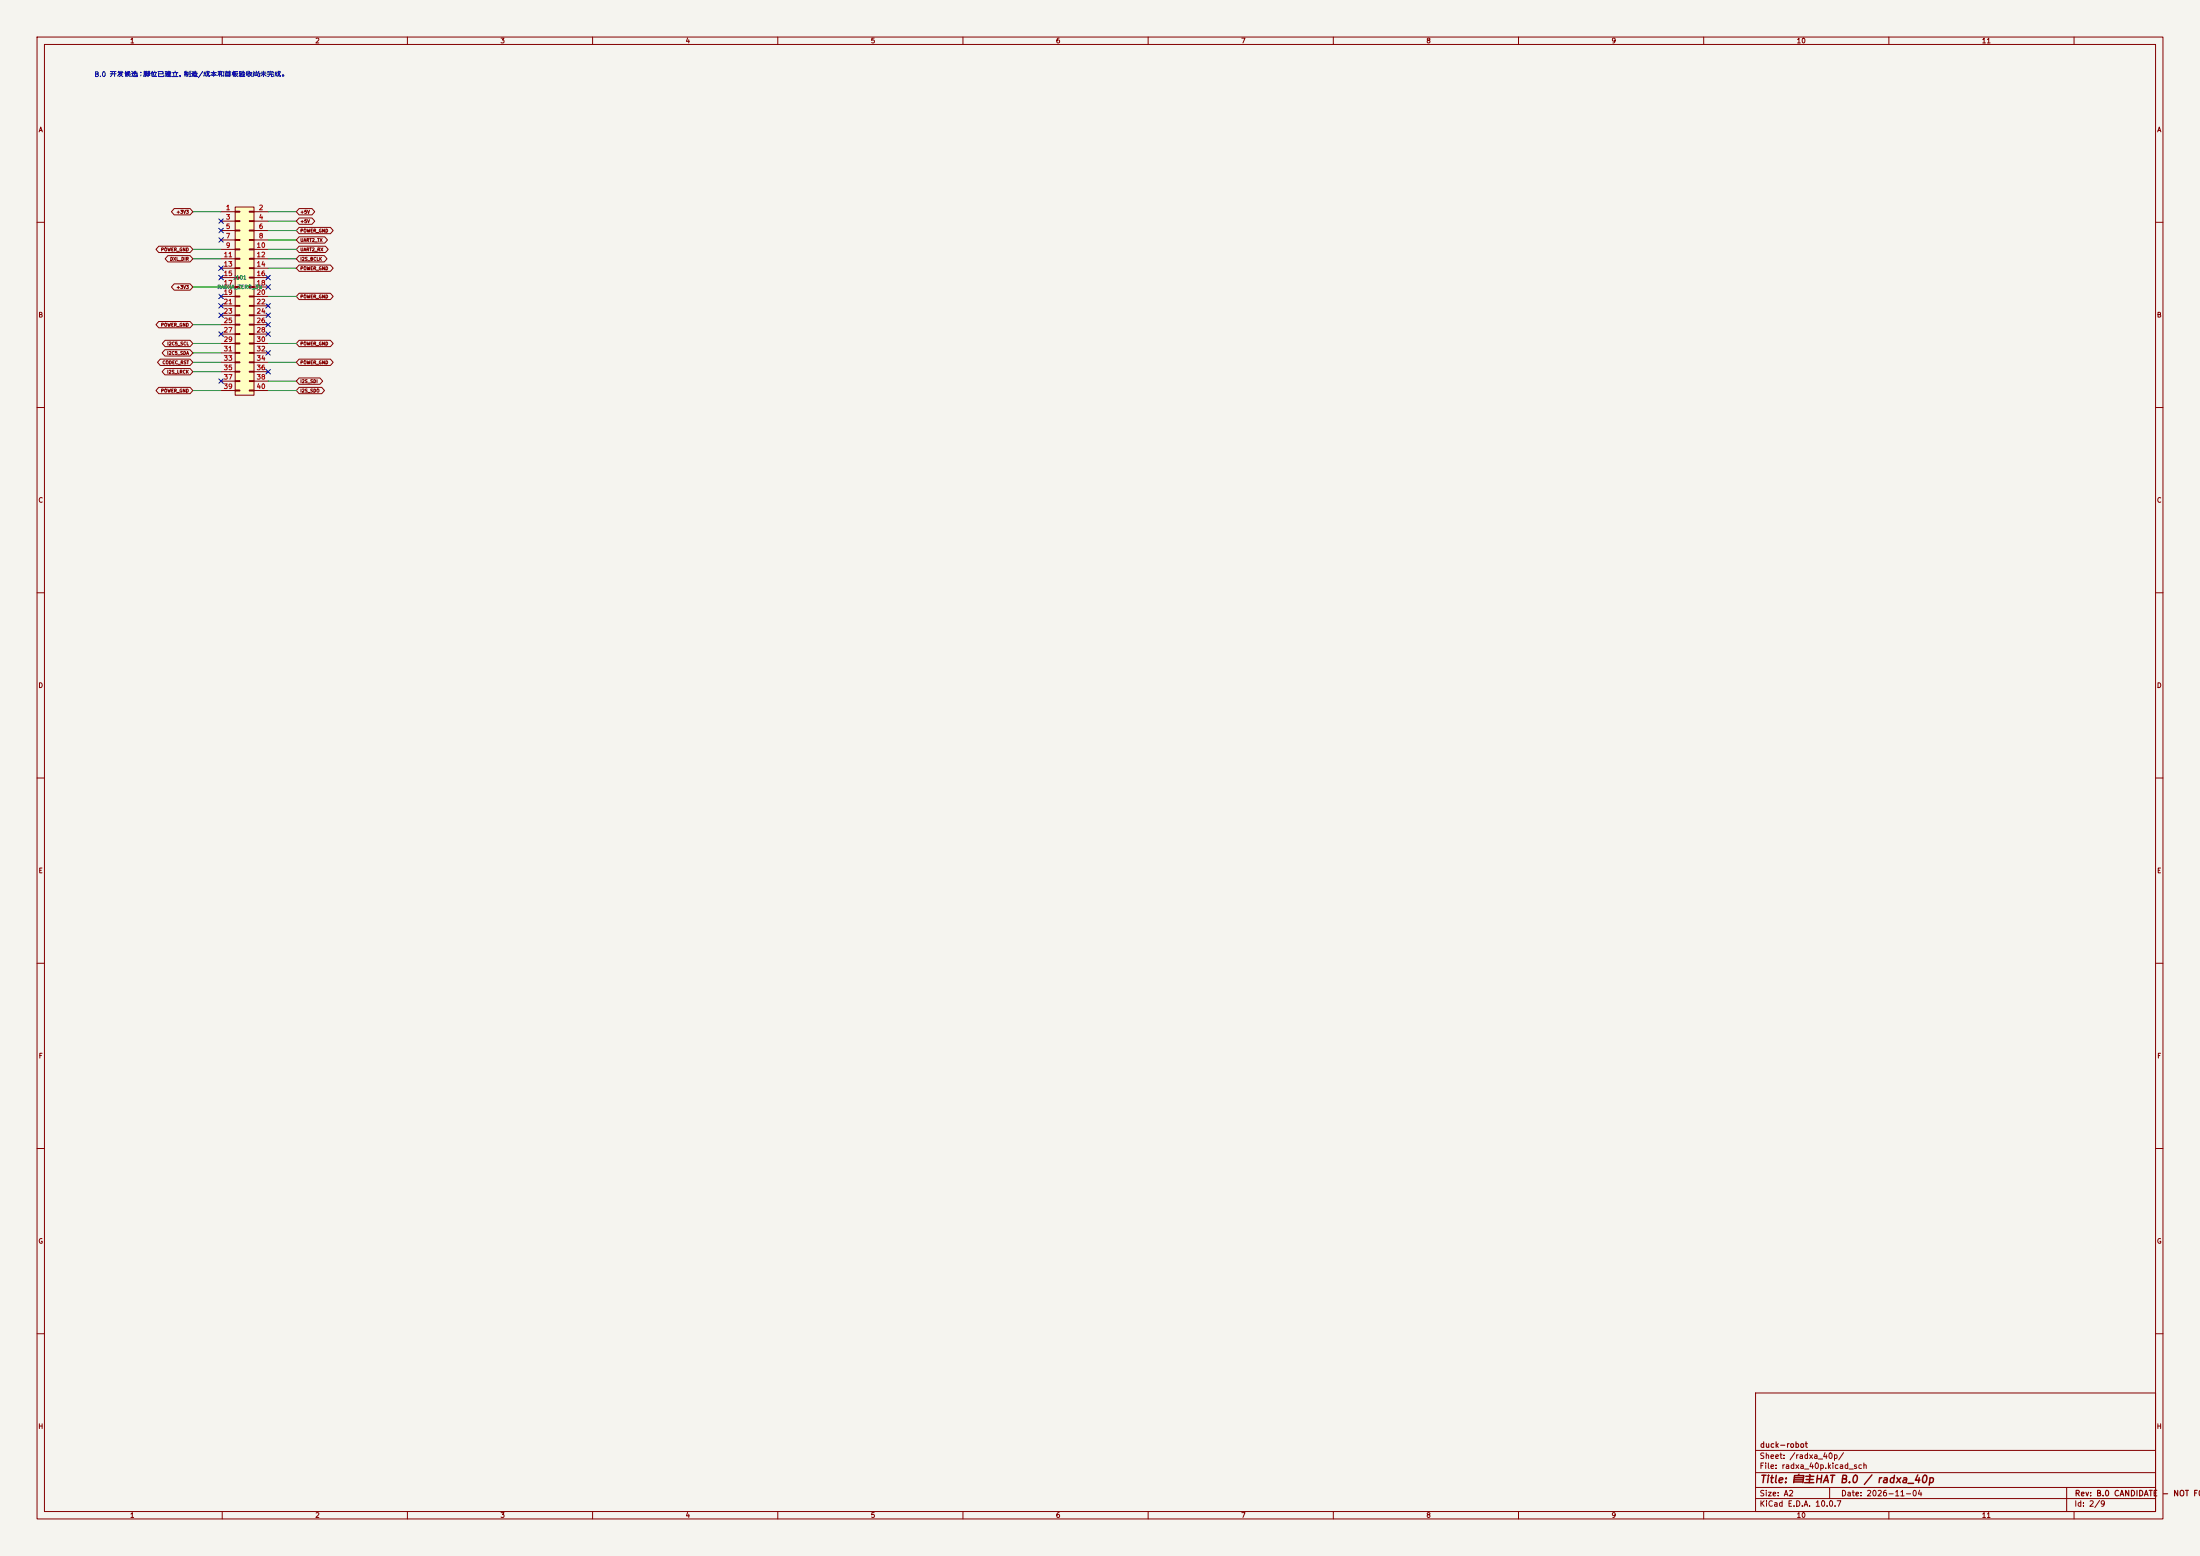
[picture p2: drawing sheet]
(kicad_sch 
 (version 20250114) 
 (generator "eeschema") 
 (paper "A2") 
 (title_block 
  (title "自主HAT B.0 / radxa_40p") 
  (date "2026-11-04") 
  (rev "B.0 CANDIDATE - NOT FOR FAB") 
  (company "duck-robot")) 
 (lib_symbols 
  (symbol "Connector_Generic:Conn_02x20_Odd_Even" 
   (pin_names 
    (offset 1.016)  (hide yes))  (exclude_from_sim no)  (in_bom yes)  (on_board yes) 
   (in_pos_files yes) 
   (duplicate_pin_numbers_are_jumpers no) 
   (property "Reference" "J"  (at 1.27 25.4 0)  (show_name no)  (do_not_autoplace no)  (effects  (font  (size 1.27 1.27)))) 
   (property "Value" "Conn_02x20_Odd_Even"  (at 1.27 -27.94 0)  (show_name no)  (do_not_autoplace no)  (effects  (font  (size 1.27 1.27)))) 
   (property "Footprint" ""  (at 0 0 0)  (show_name no)  (do_not_autoplace no)  (hide yes)  (effects  (font  (size 1.27 1.27)))) 
   (property "Datasheet" ""  (at 0 0 0)  (show_name no)  (do_not_autoplace no)  (hide yes)  (effects  (font  (size 1.27 1.27)))) 
   (property "Description" "Generic connector, double row, 02x20, odd/even pin numbering scheme (row 1 odd numbers, row 2 even numbers), script generated (kicad-library-utils/schlib/autogen/connector/)"  (at 0 0 0)  (show_name no)  (do_not_autoplace no)  (hide yes)  (effects  (font  (size 1.27 1.27)))) 
   (symbol "Conn_02x20_Odd_Even_1_1" 
    (rectangle  (start -1.27 24.13)  (end 3.81 -26.67)  (stroke  (width 0.254)  (type default))  (fill  (type background))) 
    (rectangle  (start -1.27 22.987)  (end 0 22.733)  (stroke  (width 0.1524)  (type default))  (fill  (type none))) 
    (rectangle  (start -1.27 20.447)  (end 0 20.193)  (stroke  (width 0.1524)  (type default))  (fill  (type none))) 
    (rectangle  (start -1.27 17.907)  (end 0 17.653)  (stroke  (width 0.1524)  (type default))  (fill  (type none))) 
    (rectangle  (start -1.27 15.367)  (end 0 15.113)  (stroke  (width 0.1524)  (type default))  (fill  (type none))) 
    (rectangle  (start -1.27 12.827)  (end 0 12.573)  (stroke  (width 0.1524)  (type default))  (fill  (type none))) 
    (rectangle  (start -1.27 10.287)  (end 0 10.033)  (stroke  (width 0.1524)  (type default))  (fill  (type none))) 
    (rectangle  (start -1.27 7.747)  (end 0 7.493)  (stroke  (width 0.1524)  (type default))  (fill  (type none))) 
    (rectangle  (start -1.27 5.207)  (end 0 4.953)  (stroke  (width 0.1524)  (type default))  (fill  (type none))) 
    (rectangle  (start -1.27 2.667)  (end 0 2.413)  (stroke  (width 0.1524)  (type default))  (fill  (type none))) 
    (rectangle  (start -1.27 0.127)  (end 0 -0.127)  (stroke  (width 0.1524)  (type default))  (fill  (type none))) 
    (rectangle  (start -1.27 -2.413)  (end 0 -2.667)  (stroke  (width 0.1524)  (type default))  (fill  (type none))) 
    (rectangle  (start -1.27 -4.953)  (end 0 -5.207)  (stroke  (width 0.1524)  (type default))  (fill  (type none))) 
    (rectangle  (start -1.27 -7.493)  (end 0 -7.747)  (stroke  (width 0.1524)  (type default))  (fill  (type none))) 
    (rectangle  (start -1.27 -10.033)  (end 0 -10.287)  (stroke  (width 0.1524)  (type default))  (fill  (type none))) 
    (rectangle  (start -1.27 -12.573)  (end 0 -12.827)  (stroke  (width 0.1524)  (type default))  (fill  (type none))) 
    (rectangle  (start -1.27 -15.113)  (end 0 -15.367)  (stroke  (width 0.1524)  (type default))  (fill  (type none))) 
    (rectangle  (start -1.27 -17.653)  (end 0 -17.907)  (stroke  (width 0.1524)  (type default))  (fill  (type none))) 
    (rectangle  (start -1.27 -20.193)  (end 0 -20.447)  (stroke  (width 0.1524)  (type default))  (fill  (type none))) 
    (rectangle  (start -1.27 -22.733)  (end 0 -22.987)  (stroke  (width 0.1524)  (type default))  (fill  (type none))) 
    (rectangle  (start -1.27 -25.273)  (end 0 -25.527)  (stroke  (width 0.1524)  (type default))  (fill  (type none))) 
    (rectangle  (start 3.81 22.987)  (end 2.54 22.733)  (stroke  (width 0.1524)  (type default))  (fill  (type none))) 
    (rectangle  (start 3.81 20.447)  (end 2.54 20.193)  (stroke  (width 0.1524)  (type default))  (fill  (type none))) 
    (rectangle  (start 3.81 17.907)  (end 2.54 17.653)  (stroke  (width 0.1524)  (type default))  (fill  (type none))) 
    (rectangle  (start 3.81 15.367)  (end 2.54 15.113)  (stroke  (width 0.1524)  (type default))  (fill  (type none))) 
    (rectangle  (start 3.81 12.827)  (end 2.54 12.573)  (stroke  (width 0.1524)  (type default))  (fill  (type none))) 
    (rectangle  (start 3.81 10.287)  (end 2.54 10.033)  (stroke  (width 0.1524)  (type default))  (fill  (type none))) 
    (rectangle  (start 3.81 7.747)  (end 2.54 7.493)  (stroke  (width 0.1524)  (type default))  (fill  (type none))) 
    (rectangle  (start 3.81 5.207)  (end 2.54 4.953)  (stroke  (width 0.1524)  (type default))  (fill  (type none))) 
    (rectangle  (start 3.81 2.667)  (end 2.54 2.413)  (stroke  (width 0.1524)  (type default))  (fill  (type none))) 
    (rectangle  (start 3.81 0.127)  (end 2.54 -0.127)  (stroke  (width 0.1524)  (type default))  (fill  (type none))) 
    (rectangle  (start 3.81 -2.413)  (end 2.54 -2.667)  (stroke  (width 0.1524)  (type default))  (fill  (type none))) 
    (rectangle  (start 3.81 -4.953)  (end 2.54 -5.207)  (stroke  (width 0.1524)  (type default))  (fill  (type none))) 
    (rectangle  (start 3.81 -7.493)  (end 2.54 -7.747)  (stroke  (width 0.1524)  (type default))  (fill  (type none))) 
    (rectangle  (start 3.81 -10.033)  (end 2.54 -10.287)  (stroke  (width 0.1524)  (type default))  (fill  (type none))) 
    (rectangle  (start 3.81 -12.573)  (end 2.54 -12.827)  (stroke  (width 0.1524)  (type default))  (fill  (type none))) 
    (rectangle  (start 3.81 -15.113)  (end 2.54 -15.367)  (stroke  (width 0.1524)  (type default))  (fill  (type none))) 
    (rectangle  (start 3.81 -17.653)  (end 2.54 -17.907)  (stroke  (width 0.1524)  (type default))  (fill  (type none))) 
    (rectangle  (start 3.81 -20.193)  (end 2.54 -20.447)  (stroke  (width 0.1524)  (type default))  (fill  (type none))) 
    (rectangle  (start 3.81 -22.733)  (end 2.54 -22.987)  (stroke  (width 0.1524)  (type default))  (fill  (type none))) 
    (rectangle  (start 3.81 -25.273)  (end 2.54 -25.527)  (stroke  (width 0.1524)  (type default))  (fill  (type none))) 
    (pin passive line  (at -5.08 22.86 0)  (length 3.81)  (name "Pin_1"  (effects  (font  (size 1.27 1.27))))  (number "1"  (effects  (font  (size 1.27 1.27))))) 
    (pin passive line  (at 7.62 22.86 180)  (length 3.81)  (name "Pin_2"  (effects  (font  (size 1.27 1.27))))  (number "2"  (effects  (font  (size 1.27 1.27))))) 
    (pin passive line  (at -5.08 20.32 0)  (length 3.81)  (name "Pin_3"  (effects  (font  (size 1.27 1.27))))  (number "3"  (effects  (font  (size 1.27 1.27))))) 
    (pin passive line  (at 7.62 20.32 180)  (length 3.81)  (name "Pin_4"  (effects  (font  (size 1.27 1.27))))  (number "4"  (effects  (font  (size 1.27 1.27))))) 
    (pin passive line  (at -5.08 17.78 0)  (length 3.81)  (name "Pin_5"  (effects  (font  (size 1.27 1.27))))  (number "5"  (effects  (font  (size 1.27 1.27))))) 
    (pin passive line  (at 7.62 17.78 180)  (length 3.81)  (name "Pin_6"  (effects  (font  (size 1.27 1.27))))  (number "6"  (effects  (font  (size 1.27 1.27))))) 
    (pin passive line  (at -5.08 15.24 0)  (length 3.81)  (name "Pin_7"  (effects  (font  (size 1.27 1.27))))  (number "7"  (effects  (font  (size 1.27 1.27))))) 
    (pin passive line  (at 7.62 15.24 180)  (length 3.81)  (name "Pin_8"  (effects  (font  (size 1.27 1.27))))  (number "8"  (effects  (font  (size 1.27 1.27))))) 
    (pin passive line  (at -5.08 12.7 0)  (length 3.81)  (name "Pin_9"  (effects  (font  (size 1.27 1.27))))  (number "9"  (effects  (font  (size 1.27 1.27))))) 
    (pin passive line  (at 7.62 12.7 180)  (length 3.81)  (name "Pin_10"  (effects  (font  (size 1.27 1.27))))  (number "10"  (effects  (font  (size 1.27 1.27))))) 
    (pin passive line  (at -5.08 10.16 0)  (length 3.81)  (name "Pin_11"  (effects  (font  (size 1.27 1.27))))  (number "11"  (effects  (font  (size 1.27 1.27))))) 
    (pin passive line  (at 7.62 10.16 180)  (length 3.81)  (name "Pin_12"  (effects  (font  (size 1.27 1.27))))  (number "12"  (effects  (font  (size 1.27 1.27))))) 
    (pin passive line  (at -5.08 7.62 0)  (length 3.81)  (name "Pin_13"  (effects  (font  (size 1.27 1.27))))  (number "13"  (effects  (font  (size 1.27 1.27))))) 
    (pin passive line  (at 7.62 7.62 180)  (length 3.81)  (name "Pin_14"  (effects  (font  (size 1.27 1.27))))  (number "14"  (effects  (font  (size 1.27 1.27))))) 
    (pin passive line  (at -5.08 5.08 0)  (length 3.81)  (name "Pin_15"  (effects  (font  (size 1.27 1.27))))  (number "15"  (effects  (font  (size 1.27 1.27))))) 
    (pin passive line  (at 7.62 5.08 180)  (length 3.81)  (name "Pin_16"  (effects  (font  (size 1.27 1.27))))  (number "16"  (effects  (font  (size 1.27 1.27))))) 
    (pin passive line  (at -5.08 2.54 0)  (length 3.81)  (name "Pin_17"  (effects  (font  (size 1.27 1.27))))  (number "17"  (effects  (font  (size 1.27 1.27))))) 
    (pin passive line  (at 7.62 2.54 180)  (length 3.81)  (name "Pin_18"  (effects  (font  (size 1.27 1.27))))  (number "18"  (effects  (font  (size 1.27 1.27))))) 
    (pin passive line  (at -5.08 0 0)  (length 3.81)  (name "Pin_19"  (effects  (font  (size 1.27 1.27))))  (number "19"  (effects  (font  (size 1.27 1.27))))) 
    (pin passive line  (at 7.62 0 180)  (length 3.81)  (name "Pin_20"  (effects  (font  (size 1.27 1.27))))  (number "20"  (effects  (font  (size 1.27 1.27))))) 
    (pin passive line  (at -5.08 -2.54 0)  (length 3.81)  (name "Pin_21"  (effects  (font  (size 1.27 1.27))))  (number "21"  (effects  (font  (size 1.27 1.27))))) 
    (pin passive line  (at 7.62 -2.54 180)  (length 3.81)  (name "Pin_22"  (effects  (font  (size 1.27 1.27))))  (number "22"  (effects  (font  (size 1.27 1.27))))) 
    (pin passive line  (at -5.08 -5.08 0)  (length 3.81)  (name "Pin_23"  (effects  (font  (size 1.27 1.27))))  (number "23"  (effects  (font  (size 1.27 1.27))))) 
    (pin passive line  (at 7.62 -5.08 180)  (length 3.81)  (name "Pin_24"  (effects  (font  (size 1.27 1.27))))  (number "24"  (effects  (font  (size 1.27 1.27))))) 
    (pin passive line  (at -5.08 -7.62 0)  (length 3.81)  (name "Pin_25"  (effects  (font  (size 1.27 1.27))))  (number "25"  (effects  (font  (size 1.27 1.27))))) 
    (pin passive line  (at 7.62 -7.62 180)  (length 3.81)  (name "Pin_26"  (effects  (font  (size 1.27 1.27))))  (number "26"  (effects  (font  (size 1.27 1.27))))) 
    (pin passive line  (at -5.08 -10.16 0)  (length 3.81)  (name "Pin_27"  (effects  (font  (size 1.27 1.27))))  (number "27"  (effects  (font  (size 1.27 1.27))))) 
    (pin passive line  (at 7.62 -10.16 180)  (length 3.81)  (name "Pin_28"  (effects  (font  (size 1.27 1.27))))  (number "28"  (effects  (font  (size 1.27 1.27))))) 
    (pin passive line  (at -5.08 -12.7 0)  (length 3.81)  (name "Pin_29"  (effects  (font  (size 1.27 1.27))))  (number "29"  (effects  (font  (size 1.27 1.27))))) 
    (pin passive line  (at 7.62 -12.7 180)  (length 3.81)  (name "Pin_30"  (effects  (font  (size 1.27 1.27))))  (number "30"  (effects  (font  (size 1.27 1.27))))) 
    (pin passive line  (at -5.08 -15.24 0)  (length 3.81)  (name "Pin_31"  (effects  (font  (size 1.27 1.27))))  (number "31"  (effects  (font  (size 1.27 1.27))))) 
    (pin passive line  (at 7.62 -15.24 180)  (length 3.81)  (name "Pin_32"  (effects  (font  (size 1.27 1.27))))  (number "32"  (effects  (font  (size 1.27 1.27))))) 
    (pin passive line  (at -5.08 -17.78 0)  (length 3.81)  (name "Pin_33"  (effects  (font  (size 1.27 1.27))))  (number "33"  (effects  (font  (size 1.27 1.27))))) 
    (pin passive line  (at 7.62 -17.78 180)  (length 3.81)  (name "Pin_34"  (effects  (font  (size 1.27 1.27))))  (number "34"  (effects  (font  (size 1.27 1.27))))) 
    (pin passive line  (at -5.08 -20.32 0)  (length 3.81)  (name "Pin_35"  (effects  (font  (size 1.27 1.27))))  (number "35"  (effects  (font  (size 1.27 1.27))))) 
    (pin passive line  (at 7.62 -20.32 180)  (length 3.81)  (name "Pin_36"  (effects  (font  (size 1.27 1.27))))  (number "36"  (effects  (font  (size 1.27 1.27))))) 
    (pin passive line  (at -5.08 -22.86 0)  (length 3.81)  (name "Pin_37"  (effects  (font  (size 1.27 1.27))))  (number "37"  (effects  (font  (size 1.27 1.27))))) 
    (pin passive line  (at 7.62 -22.86 180)  (length 3.81)  (name "Pin_38"  (effects  (font  (size 1.27 1.27))))  (number "38"  (effects  (font  (size 1.27 1.27))))) 
    (pin passive line  (at -5.08 -25.4 0)  (length 3.81)  (name "Pin_39"  (effects  (font  (size 1.27 1.27))))  (number "39"  (effects  (font  (size 1.27 1.27))))) 
    (pin passive line  (at 7.62 -25.4 180)  (length 3.81)  (name "Pin_40"  (effects  (font  (size 1.27 1.27))))  (number "40"  (effects  (font  (size 1.27 1.27)))))) 
   (embedded_fonts no))) 
 (text "B.0 开发候选；脚位已建立，制造/成本和首板验收尚未完成。"  (at 25.4 20.32 0)  (effects  (font  (size 1.3 1.3))  (justify left))) 
 (wire  (pts  (xy 59.69 57.15)  (xy 52.07 57.15))  (stroke  (width 0)  (type default))) 
 (global_label "+3V3" 
  (shape bidirectional)  (at 52.07 57.15 180)  (effects  (font  (size 0.85 0.85))  (justify right)) 
  (property "Intersheetrefs" "${INTERSHEET_REFS}"  (at 52.07 57.15 0)  (effects  (font  (size 1.0 1.0))  (hide yes)))) 
 (wire  (pts  (xy 72.39 57.15)  (xy 80.01 57.15))  (stroke  (width 0)  (type default))) 
 (global_label "+5V" 
  (shape bidirectional)  (at 80.01 57.15 0)  (effects  (font  (size 0.85 0.85))  (justify left)) 
  (property "Intersheetrefs" "${INTERSHEET_REFS}"  (at 80.01 57.15 0)  (effects  (font  (size 1.0 1.0))  (hide yes)))) 
 (no_connect  (at 59.69 59.69)) 
 (wire  (pts  (xy 72.39 59.69)  (xy 80.01 59.69))  (stroke  (width 0)  (type default))) 
 (global_label "+5V" 
  (shape bidirectional)  (at 80.01 59.69 0)  (effects  (font  (size 0.85 0.85))  (justify left)) 
  (property "Intersheetrefs" "${INTERSHEET_REFS}"  (at 80.01 59.69 0)  (effects  (font  (size 1.0 1.0))  (hide yes)))) 
 (no_connect  (at 59.69 62.23)) 
 (wire  (pts  (xy 72.39 62.23)  (xy 80.01 62.23))  (stroke  (width 0)  (type default))) 
 (global_label "POWER_GND" 
  (shape bidirectional)  (at 80.01 62.23 0)  (effects  (font  (size 0.85 0.85))  (justify left)) 
  (property "Intersheetrefs" "${INTERSHEET_REFS}"  (at 80.01 62.23 0)  (effects  (font  (size 1.0 1.0))  (hide yes)))) 
 (no_connect  (at 59.69 64.77)) 
 (wire  (pts  (xy 72.39 64.77)  (xy 80.01 64.77))  (stroke  (width 0)  (type default))) 
 (global_label "UART2_TX" 
  (shape bidirectional)  (at 80.01 64.77 0)  (effects  (font  (size 0.85 0.85))  (justify left)) 
  (property "Intersheetrefs" "${INTERSHEET_REFS}"  (at 80.01 64.77 0)  (effects  (font  (size 1.0 1.0))  (hide yes)))) 
 (wire  (pts  (xy 59.69 67.31)  (xy 52.07 67.31))  (stroke  (width 0)  (type default))) 
 (global_label "POWER_GND" 
  (shape bidirectional)  (at 52.07 67.31 180)  (effects  (font  (size 0.85 0.85))  (justify right)) 
  (property "Intersheetrefs" "${INTERSHEET_REFS}"  (at 52.07 67.31 0)  (effects  (font  (size 1.0 1.0))  (hide yes)))) 
 (wire  (pts  (xy 72.39 67.31)  (xy 80.01 67.31))  (stroke  (width 0)  (type default))) 
 (global_label "UART2_RX" 
  (shape bidirectional)  (at 80.01 67.31 0)  (effects  (font  (size 0.85 0.85))  (justify left)) 
  (property "Intersheetrefs" "${INTERSHEET_REFS}"  (at 80.01 67.31 0)  (effects  (font  (size 1.0 1.0))  (hide yes)))) 
 (wire  (pts  (xy 59.69 69.85)  (xy 52.07 69.85))  (stroke  (width 0)  (type default))) 
 (global_label "DXL_DIR" 
  (shape bidirectional)  (at 52.07 69.85 180)  (effects  (font  (size 0.85 0.85))  (justify right)) 
  (property "Intersheetrefs" "${INTERSHEET_REFS}"  (at 52.07 69.85 0)  (effects  (font  (size 1.0 1.0))  (hide yes)))) 
 (wire  (pts  (xy 72.39 69.85)  (xy 80.01 69.85))  (stroke  (width 0)  (type default))) 
 (global_label "I2S_BCLK" 
  (shape bidirectional)  (at 80.01 69.85 0)  (effects  (font  (size 0.85 0.85))  (justify left)) 
  (property "Intersheetrefs" "${INTERSHEET_REFS}"  (at 80.01 69.85 0)  (effects  (font  (size 1.0 1.0))  (hide yes)))) 
 (no_connect  (at 59.69 72.39)) 
 (wire  (pts  (xy 72.39 72.39)  (xy 80.01 72.39))  (stroke  (width 0)  (type default))) 
 (global_label "POWER_GND" 
  (shape bidirectional)  (at 80.01 72.39 0)  (effects  (font  (size 0.85 0.85))  (justify left)) 
  (property "Intersheetrefs" "${INTERSHEET_REFS}"  (at 80.01 72.39 0)  (effects  (font  (size 1.0 1.0))  (hide yes)))) 
 (no_connect  (at 59.69 74.93)) 
 (no_connect  (at 72.39 74.93)) 
 (wire  (pts  (xy 59.69 77.47)  (xy 52.07 77.47))  (stroke  (width 0)  (type default))) 
 (global_label "+3V3" 
  (shape bidirectional)  (at 52.07 77.47 180)  (effects  (font  (size 0.85 0.85))  (justify right)) 
  (property "Intersheetrefs" "${INTERSHEET_REFS}"  (at 52.07 77.47 0)  (effects  (font  (size 1.0 1.0))  (hide yes)))) 
 (no_connect  (at 72.39 77.47)) 
 (no_connect  (at 59.69 80.01)) 
 (wire  (pts  (xy 72.39 80.01)  (xy 80.01 80.01))  (stroke  (width 0)  (type default))) 
 (global_label "POWER_GND" 
  (shape bidirectional)  (at 80.01 80.01 0)  (effects  (font  (size 0.85 0.85))  (justify left)) 
  (property "Intersheetrefs" "${INTERSHEET_REFS}"  (at 80.01 80.01 0)  (effects  (font  (size 1.0 1.0))  (hide yes)))) 
 (no_connect  (at 59.69 82.55)) 
 (no_connect  (at 72.39 82.55)) 
 (no_connect  (at 59.69 85.09)) 
 (no_connect  (at 72.39 85.09)) 
 (wire  (pts  (xy 59.69 87.63)  (xy 52.07 87.63))  (stroke  (width 0)  (type default))) 
 (global_label "POWER_GND" 
  (shape bidirectional)  (at 52.07 87.63 180)  (effects  (font  (size 0.85 0.85))  (justify right)) 
  (property "Intersheetrefs" "${INTERSHEET_REFS}"  (at 52.07 87.63 0)  (effects  (font  (size 1.0 1.0))  (hide yes)))) 
 (no_connect  (at 72.39 87.63)) 
 (no_connect  (at 59.69 90.17)) 
 (no_connect  (at 72.39 90.17)) 
 (wire  (pts  (xy 59.69 92.71)  (xy 52.07 92.71))  (stroke  (width 0)  (type default))) 
 (global_label "I2C5_SCL" 
  (shape bidirectional)  (at 52.07 92.71 180)  (effects  (font  (size 0.85 0.85))  (justify right)) 
  (property "Intersheetrefs" "${INTERSHEET_REFS}"  (at 52.07 92.71 0)  (effects  (font  (size 1.0 1.0))  (hide yes)))) 
 (wire  (pts  (xy 72.39 92.71)  (xy 80.01 92.71))  (stroke  (width 0)  (type default))) 
 (global_label "POWER_GND" 
  (shape bidirectional)  (at 80.01 92.71 0)  (effects  (font  (size 0.85 0.85))  (justify left)) 
  (property "Intersheetrefs" "${INTERSHEET_REFS}"  (at 80.01 92.71 0)  (effects  (font  (size 1.0 1.0))  (hide yes)))) 
 (wire  (pts  (xy 59.69 95.25)  (xy 52.07 95.25))  (stroke  (width 0)  (type default))) 
 (global_label "I2C5_SDA" 
  (shape bidirectional)  (at 52.07 95.25 180)  (effects  (font  (size 0.85 0.85))  (justify right)) 
  (property "Intersheetrefs" "${INTERSHEET_REFS}"  (at 52.07 95.25 0)  (effects  (font  (size 1.0 1.0))  (hide yes)))) 
 (no_connect  (at 72.39 95.25)) 
 (wire  (pts  (xy 59.69 97.79)  (xy 52.07 97.79))  (stroke  (width 0)  (type default))) 
 (global_label "CODEC_RST" 
  (shape bidirectional)  (at 52.07 97.79 180)  (effects  (font  (size 0.85 0.85))  (justify right)) 
  (property "Intersheetrefs" "${INTERSHEET_REFS}"  (at 52.07 97.79 0)  (effects  (font  (size 1.0 1.0))  (hide yes)))) 
 (wire  (pts  (xy 72.39 97.79)  (xy 80.01 97.79))  (stroke  (width 0)  (type default))) 
 (global_label "POWER_GND" 
  (shape bidirectional)  (at 80.01 97.79 0)  (effects  (font  (size 0.85 0.85))  (justify left)) 
  (property "Intersheetrefs" "${INTERSHEET_REFS}"  (at 80.01 97.79 0)  (effects  (font  (size 1.0 1.0))  (hide yes)))) 
 (wire  (pts  (xy 59.69 100.33)  (xy 52.07 100.33))  (stroke  (width 0)  (type default))) 
 (global_label "I2S_LRCK" 
  (shape bidirectional)  (at 52.07 100.33 180)  (effects  (font  (size 0.85 0.85))  (justify right)) 
  (property "Intersheetrefs" "${INTERSHEET_REFS}"  (at 52.07 100.33 0)  (effects  (font  (size 1.0 1.0))  (hide yes)))) 
 (no_connect  (at 72.39 100.33)) 
 (no_connect  (at 59.69 102.87)) 
 (wire  (pts  (xy 72.39 102.87)  (xy 80.01 102.87))  (stroke  (width 0)  (type default))) 
 (global_label "I2S_SDI" 
  (shape bidirectional)  (at 80.01 102.87 0)  (effects  (font  (size 0.85 0.85))  (justify left)) 
  (property "Intersheetrefs" "${INTERSHEET_REFS}"  (at 80.01 102.87 0)  (effects  (font  (size 1.0 1.0))  (hide yes)))) 
 (wire  (pts  (xy 59.69 105.41)  (xy 52.07 105.41))  (stroke  (width 0)  (type default))) 
 (global_label "POWER_GND" 
  (shape bidirectional)  (at 52.07 105.41 180)  (effects  (font  (size 0.85 0.85))  (justify right)) 
  (property "Intersheetrefs" "${INTERSHEET_REFS}"  (at 52.07 105.41 0)  (effects  (font  (size 1.0 1.0))  (hide yes)))) 
 (wire  (pts  (xy 72.39 105.41)  (xy 80.01 105.41))  (stroke  (width 0)  (type default))) 
 (global_label "I2S_SDO" 
  (shape bidirectional)  (at 80.01 105.41 0)  (effects  (font  (size 0.85 0.85))  (justify left)) 
  (property "Intersheetrefs" "${INTERSHEET_REFS}"  (at 80.01 105.41 0)  (effects  (font  (size 1.0 1.0))  (hide yes)))) 
 (symbol 
  (lib_id "Connector_Generic:Conn_02x20_Odd_Even")  (at 64.77 80.01 0)  (unit 1)  (in_bom yes)  (on_board yes)  (dnp no) 
  (property "Reference" "J101"  (at 64.77 74.93 0)  (effects  (font  (size 1.0 1.0)))) 
  (property "Value" "RADXA_ZERO_3W"  (at 64.77 77.47 0)  (effects  (font  (size 1.0 1.0)))) 
  (property "Footprint" "duck:Radxa40P_Zhouri_B"  (at 64.77 80.01 0)  (effects  (font  (size 1.0 1.0))  (hide yes)))  (pin "1")  (pin "2")  (pin "3")  (pin "4")  (pin "5")  (pin "6")  (pin "7")  (pin "8")  (pin "9")  (pin "10")  (pin "11")  (pin "12")  (pin "13")  (pin "14")  (pin "15")  (pin "16")  (pin "17")  (pin "18")  (pin "19")  (pin "20")  (pin "21")  (pin "22")  (pin "23")  (pin "24")  (pin "25")  (pin "26")  (pin "27")  (pin "28")  (pin "29")  (pin "30")  (pin "31")  (pin "32")  (pin "33")  (pin "34")  (pin "35")  (pin "36")  (pin "37")  (pin "38")  (pin "39")  (pin "40") 
  (instances  (project "custom_hat_rev_b"  (path ""  (reference "J101")  (unit 1)))) 
  (property "MPN" "2.54-2*20"  (at 65 80 0)  (effects  (font  (size 1.0 1.0))  (hide yes))) 
  (property "LCSC" "C2977589"  (at 65 80 0)  (effects  (font  (size 1.0 1.0))  (hide yes))) 
  (property "Manufacturer" "ZHOURI"  (at 65 80 0)  (effects  (font  (size 1.0 1.0))  (hide yes))) 
  (property "Datasheet" "https://atta.szlcsc.com/upload/public/pdf/source/20251121/B609B00D0B3EB92686A2D2733E4211A9.pdf"  (at 65 80 0)  (effects  (font  (size 1.0 1.0))  (hide yes))) 
  (property "Description" "2x20 PTH 8.5mm socket; physical pin coordinates retained"  (at 65 80 0)  (effects  (font  (size 1.0 1.0))  (hide yes)))) 
 (embedded_fonts no))
